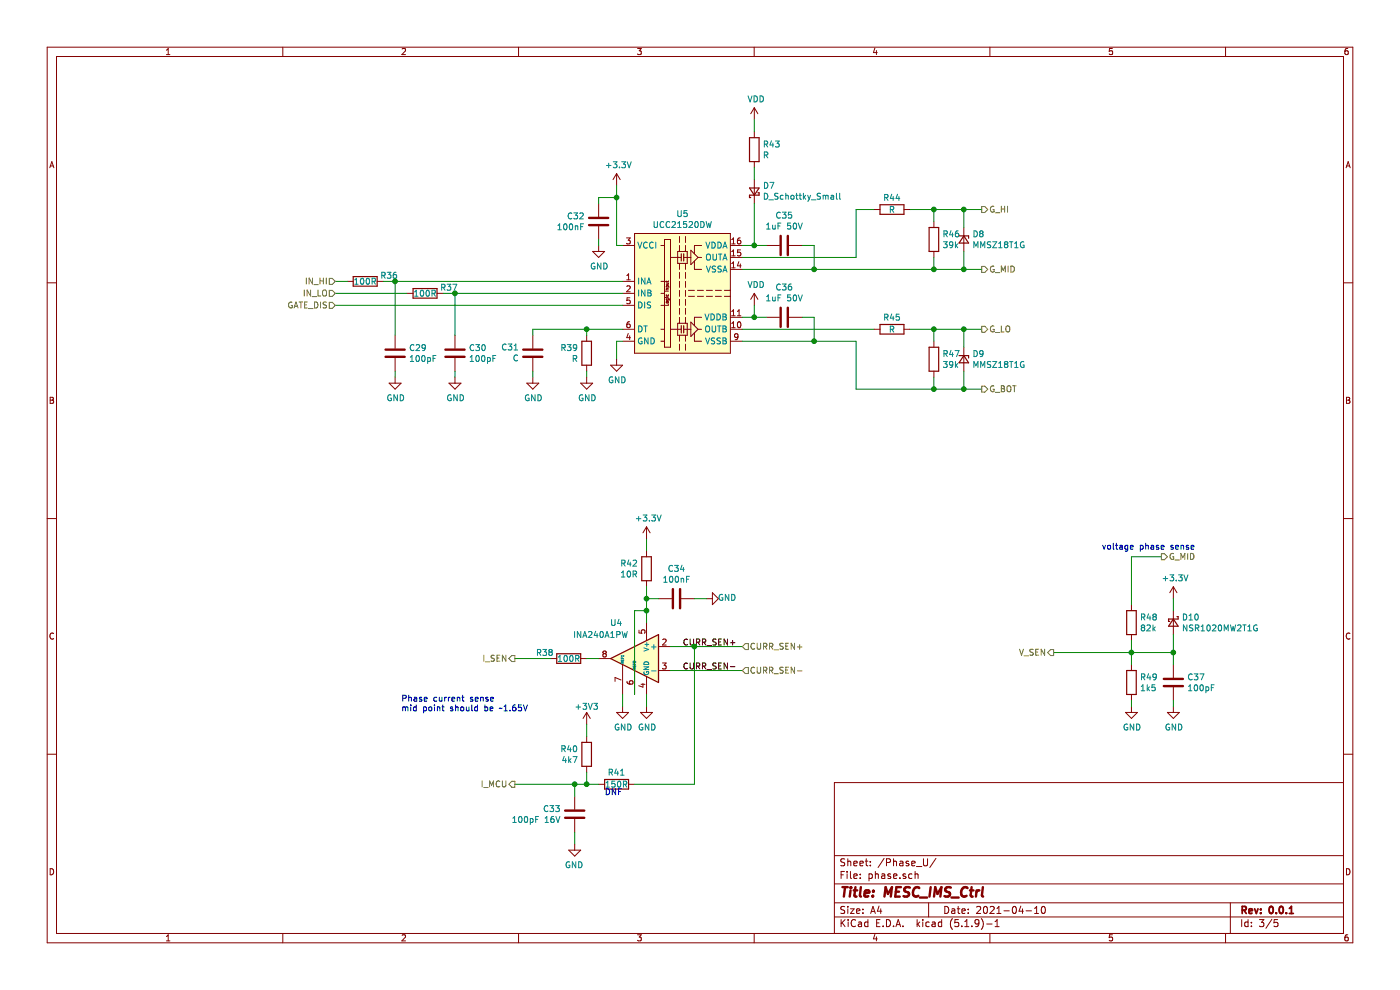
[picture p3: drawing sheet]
EESchema Schematic File Version 4
EELAYER 30 0
EELAYER END
$Descr A4 11693 8268
encoding utf-8
Sheet 4 5
Title "MESC_IMS_Ctrl"
Date "2021-04-10"
Rev "0.0.1"
Comp ""
Comment1 ""
Comment2 ""
Comment3 ""
Comment4 ""
$EndDescr
$Comp
L Driver_FET:UCC21520DW U5
U 1 1
P 5700 2450
AR Path="/6070CE7F/6070D5D5" Ref="U5"  Part="1" 
AR Path="/607144EA/6070D5D5" Ref="U?"  Part="1" 
AR Path="/607145EC/6070D5D5" Ref="U?"  Part="1" 
AR Path="/60714740/6070D5D5" Ref="U?"  Part="1" 
AR Path="/6074FE4E/6070D5D5" Ref="U7"  Part="1" 
AR Path="/6075047A/6070D5D5" Ref="U9"  Part="1" 
F 0 "U9" H 5700 3115 50  0000 C CNN
F 1 "UCC21520DW" H 5700 3024 50  0000 C CNN
F 2 "Package_SO:SOIC-16W_7.5x10.3mm_P1.27mm" H 5700 1900 50  0001 C CNN
F 3 "http://www.ti.com/lit/ds/symlink/ucc21520.pdf" H 5700 2400 50  0001 C CNN
F 4 "C601651" H 5700 2450 50  0001 C CNN "LCSC"
	1    5700 2450
	1    0    0    -1  
$EndComp
$Comp
L Amplifier_Current:INA240A1PW U4
U 1 1
P 5300 5500
AR Path="/6070CE7F/6071020A" Ref="U4"  Part="1" 
AR Path="/607144EA/6071020A" Ref="U?"  Part="1" 
AR Path="/607145EC/6071020A" Ref="U?"  Part="1" 
AR Path="/60714740/6071020A" Ref="U?"  Part="1" 
AR Path="/6074FE4E/6071020A" Ref="U6"  Part="1" 
AR Path="/6075047A/6071020A" Ref="U8"  Part="1" 
F 0 "U8" H 5400 5800 50  0000 L CNN
F 1 "INA240A1PW" H 5350 5700 50  0000 L CNN
F 2 "Package_SO:TSSOP-8_4.4x3mm_P0.65mm" H 5300 4850 50  0001 C CNN
F 3 "http://www.ti.com/lit/ds/symlink/ina240.pdf" H 5450 5650 50  0001 C CNN
F 4 "C129949" H 5300 5500 50  0001 C CNN "LCSC"
	1    5300 5500
	-1   0    0    -1  
$EndComp
$Comp
L power:+3.3V #PWR0131
U 1 1
P 5400 4500
AR Path="/6070CE7F/60714BBF" Ref="#PWR0131"  Part="1" 
AR Path="/607145EC/60714BBF" Ref="#PWR?"  Part="1" 
AR Path="/60714740/60714BBF" Ref="#PWR?"  Part="1" 
AR Path="/6074FE4E/60714BBF" Ref="#PWR0143"  Part="1" 
AR Path="/6075047A/60714BBF" Ref="#PWR0155"  Part="1" 
F 0 "#PWR0155" H 5400 4350 50  0001 C CNN
F 1 "+3.3V" H 5415 4673 50  0000 C CNN
F 2 "" H 5400 4500 50  0001 C CNN
F 3 "" H 5400 4500 50  0001 C CNN
	1    5400 4500
	1    0    0    -1  
$EndComp
$Comp
L power:+3.3V #PWR0132
U 1 1
P 5150 1550
AR Path="/6070CE7F/60715870" Ref="#PWR0132"  Part="1" 
AR Path="/607145EC/60715870" Ref="#PWR?"  Part="1" 
AR Path="/60714740/60715870" Ref="#PWR?"  Part="1" 
AR Path="/6074FE4E/60715870" Ref="#PWR0144"  Part="1" 
AR Path="/6075047A/60715870" Ref="#PWR0156"  Part="1" 
F 0 "#PWR0156" H 5150 1400 50  0001 C CNN
F 1 "+3.3V" H 5165 1723 50  0000 C CNN
F 2 "" H 5150 1550 50  0001 C CNN
F 3 "" H 5150 1550 50  0001 C CNN
	1    5150 1550
	1    0    0    -1  
$EndComp
Wire Wire Line
	5200 2050 5150 2050
Wire Wire Line
	5150 2050 5150 1650
$Comp
L Device:C C?
U 1 1
P 5000 1850
AR Path="/60714740/6071A2D5" Ref="C?"  Part="1" 
AR Path="/6070CE7F/6071A2D5" Ref="C32"  Part="1" 
AR Path="/6074FE4E/6071A2D5" Ref="C41"  Part="1" 
AR Path="/6075047A/6071A2D5" Ref="C50"  Part="1" 
F 0 "C50" H 4885 1896 50  0000 R CNN
F 1 "100nF" H 4885 1805 50  0000 R CNN
F 2 "Capacitor_SMD:C_0402_1005Metric" H 5038 1700 50  0001 C CNN
F 3 "~" H 5000 1850 50  0001 C CNN
F 4 "C1525" H 5000 1850 50  0001 C CNN "LCSC"
	1    5000 1850
	1    0    0    -1  
$EndComp
$Comp
L Device:R R?
U 1 1
P 5400 4750
AR Path="/60714740/6071B90A" Ref="R?"  Part="1" 
AR Path="/6070CE7F/6071B90A" Ref="R42"  Part="1" 
AR Path="/6074FE4E/6071B90A" Ref="R56"  Part="1" 
AR Path="/6075047A/6071B90A" Ref="R70"  Part="1" 
F 0 "R70" H 5470 4796 50  0000 L CNN
F 1 "10R" H 5470 4705 50  0000 L CNN
F 2 "Resistor_SMD:R_0402_1005Metric" V 5330 4750 50  0001 C CNN
F 3 "~" H 5400 4750 50  0001 C CNN
F 4 "C25077" H 5400 4750 50  0001 C CNN "LCSC"
	1    5400 4750
	-1   0    0    -1  
$EndComp
$Comp
L Device:R R?
U 1 1
P 4900 2950
AR Path="/60714740/6071C3EC" Ref="R?"  Part="1" 
AR Path="/6070CE7F/6071C3EC" Ref="R39"  Part="1" 
AR Path="/6074FE4E/6071C3EC" Ref="R53"  Part="1" 
AR Path="/6075047A/6071C3EC" Ref="R67"  Part="1" 
F 0 "R67" H 4970 2996 50  0000 L CNN
F 1 "R" H 4970 2905 50  0000 L CNN
F 2 "Resistor_SMD:R_0603_1608Metric" V 4830 2950 50  0001 C CNN
F 3 "~" H 4900 2950 50  0001 C CNN
	1    4900 2950
	-1   0    0    -1  
$EndComp
$Comp
L power:GND #PWR?
U 1 1
P 5150 3000
AR Path="/60714740/6071D18C" Ref="#PWR?"  Part="1" 
AR Path="/6070CE7F/6071D18C" Ref="#PWR0133"  Part="1" 
AR Path="/6074FE4E/6071D18C" Ref="#PWR0145"  Part="1" 
AR Path="/6075047A/6071D18C" Ref="#PWR0157"  Part="1" 
F 0 "#PWR0157" H 5150 2750 50  0001 C CNN
F 1 "GND" H 5155 2827 50  0000 C CNN
F 2 "" H 5150 3000 50  0001 C CNN
F 3 "" H 5150 3000 50  0001 C CNN
	1    5150 3000
	1    0    0    -1  
$EndComp
$Comp
L power:GND #PWR?
U 1 1
P 5400 5900
AR Path="/60714740/6071F159" Ref="#PWR?"  Part="1" 
AR Path="/6070CE7F/6071F159" Ref="#PWR0134"  Part="1" 
AR Path="/6074FE4E/6071F159" Ref="#PWR0146"  Part="1" 
AR Path="/6075047A/6071F159" Ref="#PWR0158"  Part="1" 
F 0 "#PWR0158" H 5400 5650 50  0001 C CNN
F 1 "GND" H 5405 5727 50  0000 C CNN
F 2 "" H 5400 5900 50  0001 C CNN
F 3 "" H 5400 5900 50  0001 C CNN
	1    5400 5900
	1    0    0    -1  
$EndComp
$Comp
L power:GND #PWR?
U 1 1
P 5900 5000
AR Path="/60714740/6071FCAF" Ref="#PWR?"  Part="1" 
AR Path="/6070CE7F/6071FCAF" Ref="#PWR0135"  Part="1" 
AR Path="/6074FE4E/6071FCAF" Ref="#PWR0147"  Part="1" 
AR Path="/6075047A/6071FCAF" Ref="#PWR0159"  Part="1" 
F 0 "#PWR0159" H 5900 4750 50  0001 C CNN
F 1 "GND" V 5905 4827 50  0000 C CNN
F 2 "" H 5900 5000 50  0001 C CNN
F 3 "" H 5900 5000 50  0001 C CNN
	1    5900 5000
	0    -1   -1   0   
$EndComp
$Comp
L power:GND #PWR?
U 1 1
P 5000 2050
AR Path="/60714740/60721035" Ref="#PWR?"  Part="1" 
AR Path="/6070CE7F/60721035" Ref="#PWR0136"  Part="1" 
AR Path="/6074FE4E/60721035" Ref="#PWR0148"  Part="1" 
AR Path="/6075047A/60721035" Ref="#PWR0160"  Part="1" 
F 0 "#PWR0160" H 5000 1800 50  0001 C CNN
F 1 "GND" H 5005 1877 50  0000 C CNN
F 2 "" H 5000 2050 50  0001 C CNN
F 3 "" H 5000 2050 50  0001 C CNN
	1    5000 2050
	1    0    0    -1  
$EndComp
Text HLabel 2800 2350 0    50   Input ~ 0
IN_HI
Text HLabel 2800 2450 0    50   Input ~ 0
IN_LO
Wire Wire Line
	5000 1700 5000 1650
Wire Wire Line
	5000 1650 5150 1650
Connection ~ 5150 1650
Wire Wire Line
	5150 1650 5150 1550
Wire Wire Line
	5000 2050 5000 2000
Wire Wire Line
	5400 5900 5400 5800
Wire Wire Line
	5400 5200 5400 5100
Wire Wire Line
	5150 3000 5150 2850
Wire Wire Line
	5150 2850 5200 2850
Wire Wire Line
	4900 3150 4900 3100
Wire Wire Line
	5200 2750 4900 2750
Wire Wire Line
	4900 2750 4900 2800
Wire Wire Line
	4900 2750 4450 2750
Wire Wire Line
	4450 2750 4450 2800
Connection ~ 4900 2750
Wire Wire Line
	5300 5800 5300 5100
Wire Wire Line
	5300 5100 5400 5100
Connection ~ 5400 5100
Wire Wire Line
	5200 5800 5200 5900
$Comp
L power:GND #PWR?
U 1 1
P 5200 5900
AR Path="/60714740/6073AB30" Ref="#PWR?"  Part="1" 
AR Path="/6070CE7F/6073AB30" Ref="#PWR0137"  Part="1" 
AR Path="/6074FE4E/6073AB30" Ref="#PWR0149"  Part="1" 
AR Path="/6075047A/6073AB30" Ref="#PWR0161"  Part="1" 
F 0 "#PWR0161" H 5200 5650 50  0001 C CNN
F 1 "GND" H 5205 5727 50  0000 C CNN
F 2 "" H 5200 5900 50  0001 C CNN
F 3 "" H 5200 5900 50  0001 C CNN
	1    5200 5900
	1    0    0    -1  
$EndComp
Wire Wire Line
	5000 5500 4900 5500
$Comp
L Device:R R?
U 1 1
P 4750 5500
AR Path="/60714740/6073CC35" Ref="R?"  Part="1" 
AR Path="/6070CE7F/6073CC35" Ref="R38"  Part="1" 
AR Path="/6074FE4E/6073CC35" Ref="R52"  Part="1" 
AR Path="/6075047A/6073CC35" Ref="R66"  Part="1" 
F 0 "R66" V 4700 5300 50  0000 C CNN
F 1 "100R" V 4750 5500 50  0000 C CNN
F 2 "Resistor_SMD:R_0402_1005Metric" V 4680 5500 50  0001 C CNN
F 3 "~" H 4750 5500 50  0001 C CNN
F 4 "C25076" H 4750 5500 50  0001 C CNN "LCSC"
	1    4750 5500
	0    1    1    0   
$EndComp
$Comp
L Device:C C?
U 1 1
P 4450 2950
AR Path="/60714740/6073DC29" Ref="C?"  Part="1" 
AR Path="/6070CE7F/6073DC29" Ref="C31"  Part="1" 
AR Path="/6074FE4E/6073DC29" Ref="C40"  Part="1" 
AR Path="/6075047A/6073DC29" Ref="C49"  Part="1" 
F 0 "C49" H 4336 2904 50  0000 R CNN
F 1 "C" H 4336 2995 50  0000 R CNN
F 2 "Capacitor_SMD:C_0603_1608Metric" H 4488 2800 50  0001 C CNN
F 3 "~" H 4450 2950 50  0001 C CNN
	1    4450 2950
	1    0    0    1   
$EndComp
$Comp
L power:GND #PWR?
U 1 1
P 4900 3150
AR Path="/60714740/60722F36" Ref="#PWR?"  Part="1" 
AR Path="/6070CE7F/60722F36" Ref="#PWR0138"  Part="1" 
AR Path="/6074FE4E/60722F36" Ref="#PWR0150"  Part="1" 
AR Path="/6075047A/60722F36" Ref="#PWR0162"  Part="1" 
F 0 "#PWR0162" H 4900 2900 50  0001 C CNN
F 1 "GND" H 4905 2977 50  0000 C CNN
F 2 "" H 4900 3150 50  0001 C CNN
F 3 "" H 4900 3150 50  0001 C CNN
	1    4900 3150
	1    0    0    -1  
$EndComp
$Comp
L power:GND #PWR?
U 1 1
P 4450 3150
AR Path="/60714740/6073E9A3" Ref="#PWR?"  Part="1" 
AR Path="/6070CE7F/6073E9A3" Ref="#PWR0139"  Part="1" 
AR Path="/6074FE4E/6073E9A3" Ref="#PWR0151"  Part="1" 
AR Path="/6075047A/6073E9A3" Ref="#PWR0163"  Part="1" 
F 0 "#PWR0163" H 4450 2900 50  0001 C CNN
F 1 "GND" H 4455 2977 50  0000 C CNN
F 2 "" H 4450 3150 50  0001 C CNN
F 3 "" H 4450 3150 50  0001 C CNN
	1    4450 3150
	1    0    0    -1  
$EndComp
Wire Wire Line
	4450 3100 4450 3150
Wire Wire Line
	4600 5500 4300 5500
Text HLabel 4300 5500 0    50   Output ~ 0
I_SEN
$Comp
L Device:R R48
U 1 1
P 9450 5200
AR Path="/6070CE7F/60741D48" Ref="R48"  Part="1" 
AR Path="/6074FE4E/60741D48" Ref="R62"  Part="1" 
AR Path="/6075047A/60741D48" Ref="R76"  Part="1" 
F 0 "R76" H 9520 5246 50  0000 L CNN
F 1 "82k" H 9520 5155 50  0000 L CNN
F 2 "Resistor_SMD:R_0402_1005Metric" V 9380 5200 50  0001 C CNN
F 3 "~" H 9450 5200 50  0001 C CNN
F 4 "C4142" H 9450 5200 50  0001 C CNN "LCSC"
	1    9450 5200
	1    0    0    -1  
$EndComp
$Comp
L Device:C C?
U 1 1
P 9800 5700
AR Path="/60714740/6074271B" Ref="C?"  Part="1" 
AR Path="/6070CE7F/6074271B" Ref="C37"  Part="1" 
AR Path="/6074FE4E/6074271B" Ref="C46"  Part="1" 
AR Path="/6075047A/6074271B" Ref="C55"  Part="1" 
F 0 "C55" H 9915 5746 50  0000 L CNN
F 1 "100pF" H 9915 5655 50  0000 L CNN
F 2 "Capacitor_SMD:C_0402_1005Metric" H 9838 5550 50  0001 C CNN
F 3 "~" H 9800 5700 50  0001 C CNN
F 4 "C1546" H 9800 5700 50  0001 C CNN "LCSC"
	1    9800 5700
	1    0    0    -1  
$EndComp
$Comp
L power:GND #PWR?
U 1 1
P 9450 5900
AR Path="/60714740/60742E37" Ref="#PWR?"  Part="1" 
AR Path="/6070CE7F/60742E37" Ref="#PWR0140"  Part="1" 
AR Path="/6074FE4E/60742E37" Ref="#PWR0152"  Part="1" 
AR Path="/6075047A/60742E37" Ref="#PWR0164"  Part="1" 
F 0 "#PWR0164" H 9450 5650 50  0001 C CNN
F 1 "GND" H 9455 5727 50  0000 C CNN
F 2 "" H 9450 5900 50  0001 C CNN
F 3 "" H 9450 5900 50  0001 C CNN
	1    9450 5900
	1    0    0    -1  
$EndComp
$Comp
L power:GND #PWR?
U 1 1
P 9800 5900
AR Path="/60714740/607435C3" Ref="#PWR?"  Part="1" 
AR Path="/6070CE7F/607435C3" Ref="#PWR0141"  Part="1" 
AR Path="/6074FE4E/607435C3" Ref="#PWR0153"  Part="1" 
AR Path="/6075047A/607435C3" Ref="#PWR0165"  Part="1" 
F 0 "#PWR0165" H 9800 5650 50  0001 C CNN
F 1 "GND" H 9805 5727 50  0000 C CNN
F 2 "" H 9800 5900 50  0001 C CNN
F 3 "" H 9800 5900 50  0001 C CNN
	1    9800 5900
	1    0    0    -1  
$EndComp
Wire Wire Line
	9450 5850 9450 5900
Wire Wire Line
	9800 5850 9800 5900
Wire Wire Line
	9800 5550 9800 5450
Wire Wire Line
	9800 5450 9450 5450
Wire Wire Line
	9450 5350 9450 5450
Connection ~ 9450 5450
Wire Wire Line
	9450 5450 9450 5550
$Comp
L Device:D_Schottky_Small D10
U 1 1
P 9800 5200
AR Path="/6070CE7F/607498EF" Ref="D10"  Part="1" 
AR Path="/6074FE4E/607498EF" Ref="D14"  Part="1" 
AR Path="/6075047A/607498EF" Ref="D18"  Part="1" 
F 0 "D18" V 9754 5270 50  0000 L CNN
F 1 "NSR1020MW2T1G" V 9845 5270 50  0000 L CNN
F 2 "Diode_SMD:D_SOD-323" V 9800 5200 50  0001 C CNN
F 3 "~" V 9800 5200 50  0001 C CNN
	1    9800 5200
	0    1    1    0   
$EndComp
Wire Wire Line
	9800 5300 9800 5450
Connection ~ 9800 5450
$Comp
L power:+3.3V #PWR0142
U 1 1
P 9800 5000
AR Path="/6070CE7F/6074C0EE" Ref="#PWR0142"  Part="1" 
AR Path="/607145EC/6074C0EE" Ref="#PWR?"  Part="1" 
AR Path="/60714740/6074C0EE" Ref="#PWR?"  Part="1" 
AR Path="/6074FE4E/6074C0EE" Ref="#PWR0154"  Part="1" 
AR Path="/6075047A/6074C0EE" Ref="#PWR0166"  Part="1" 
F 0 "#PWR0166" H 9800 4850 50  0001 C CNN
F 1 "+3.3V" H 9815 5173 50  0000 C CNN
F 2 "" H 9800 5000 50  0001 C CNN
F 3 "" H 9800 5000 50  0001 C CNN
	1    9800 5000
	1    0    0    -1  
$EndComp
Wire Wire Line
	9800 5000 9800 5100
Wire Wire Line
	9450 5450 8800 5450
Text HLabel 8800 5450 0    50   Output ~ 0
V_SEN
$Comp
L Device:R R49
U 1 1
P 9450 5700
AR Path="/6070CE7F/60742356" Ref="R49"  Part="1" 
AR Path="/6074FE4E/60742356" Ref="R63"  Part="1" 
AR Path="/6075047A/60742356" Ref="R77"  Part="1" 
F 0 "R77" H 9520 5746 50  0000 L CNN
F 1 "1k5" H 9520 5655 50  0000 L CNN
F 2 "Resistor_SMD:R_0402_1005Metric" V 9380 5700 50  0001 C CNN
F 3 "~" H 9450 5700 50  0001 C CNN
F 4 "C25867" H 9450 5700 50  0001 C CNN "LCSC"
	1    9450 5700
	1    0    0    -1  
$EndComp
Text Notes 3350 5950 0    50   ~ 0
Phase current sense\nmid point should be ~~1.65V
Text Notes 9200 4600 0    50   ~ 0
voltage phase sense
Text HLabel 8200 2250 2    50   Output ~ 0
G_MID
Text HLabel 8200 2750 2    50   Output ~ 0
G_LO
Text HLabel 6200 5400 2    50   Input ~ 0
CURR_SEN+
Text HLabel 6200 5600 2    50   Input ~ 0
CURR_SEN-
Text HLabel 8200 1750 2    50   Output ~ 0
G_HI
$Comp
L power:VDD #PWR?
U 1 1
P 6300 1000
AR Path="/6071142D/60815C4C" Ref="#PWR?"  Part="1" 
AR Path="/6070CE7F/60815C4C" Ref="#PWR044"  Part="1" 
AR Path="/6074FE4E/60815C4C" Ref="#PWR050"  Part="1" 
AR Path="/6075047A/60815C4C" Ref="#PWR056"  Part="1" 
F 0 "#PWR056" H 6300 850 50  0001 C CNN
F 1 "VDD" H 6315 1173 50  0000 C CNN
F 2 "" H 6300 1000 50  0001 C CNN
F 3 "" H 6300 1000 50  0001 C CNN
	1    6300 1000
	1    0    0    -1  
$EndComp
$Comp
L Device:D_Zener_Small D8
U 1 1
P 8050 2000
AR Path="/6070CE7F/60817438" Ref="D8"  Part="1" 
AR Path="/6074FE4E/60817438" Ref="D12"  Part="1" 
AR Path="/6075047A/60817438" Ref="D16"  Part="1" 
F 0 "D16" V 8004 2070 50  0000 L CNN
F 1 "MMSZ18T1G" V 8095 2070 50  0000 L CNN
F 2 "Diode_SMD:D_SOD-123" V 8050 2000 50  0001 C CNN
F 3 "~" V 8050 2000 50  0001 C CNN
F 4 "C382948" H 8050 2000 50  0001 C CNN "LCSC"
	1    8050 2000
	0    1    1    0   
$EndComp
$Comp
L Device:D_Zener_Small D9
U 1 1
P 8050 3000
AR Path="/6070CE7F/60818839" Ref="D9"  Part="1" 
AR Path="/6074FE4E/60818839" Ref="D13"  Part="1" 
AR Path="/6075047A/60818839" Ref="D17"  Part="1" 
F 0 "D17" V 8004 3070 50  0000 L CNN
F 1 "MMSZ18T1G" V 8095 3070 50  0000 L CNN
F 2 "Diode_SMD:D_SOD-123" V 8050 3000 50  0001 C CNN
F 3 "~" V 8050 3000 50  0001 C CNN
F 4 "C382948" H 8050 3000 50  0001 C CNN "LCSC"
	1    8050 3000
	0    1    1    0   
$EndComp
$Comp
L Device:R R?
U 1 1
P 7800 3000
AR Path="/60714740/60818EA3" Ref="R?"  Part="1" 
AR Path="/6070CE7F/60818EA3" Ref="R47"  Part="1" 
AR Path="/6074FE4E/60818EA3" Ref="R61"  Part="1" 
AR Path="/6075047A/60818EA3" Ref="R75"  Part="1" 
F 0 "R75" H 7870 3046 50  0000 L CNN
F 1 "39k" H 7870 2955 50  0000 L CNN
F 2 "Resistor_SMD:R_0402_1005Metric" V 7730 3000 50  0001 C CNN
F 3 "~" H 7800 3000 50  0001 C CNN
F 4 "C25783" H 7800 3000 50  0001 C CNN "LCSC"
	1    7800 3000
	1    0    0    -1  
$EndComp
$Comp
L Device:R R?
U 1 1
P 7800 2000
AR Path="/60714740/608196FD" Ref="R?"  Part="1" 
AR Path="/6070CE7F/608196FD" Ref="R46"  Part="1" 
AR Path="/6074FE4E/608196FD" Ref="R60"  Part="1" 
AR Path="/6075047A/608196FD" Ref="R74"  Part="1" 
F 0 "R74" H 7870 2046 50  0000 L CNN
F 1 "39k" H 7870 1955 50  0000 L CNN
F 2 "Resistor_SMD:R_0402_1005Metric" V 7730 2000 50  0001 C CNN
F 3 "~" H 7800 2000 50  0001 C CNN
F 4 "C25783" H 7800 2000 50  0001 C CNN "LCSC"
	1    7800 2000
	1    0    0    -1  
$EndComp
Wire Wire Line
	8050 2100 8050 2250
Wire Wire Line
	7800 2850 7800 2750
Wire Wire Line
	8050 2750 8050 2900
Wire Wire Line
	7800 1850 7800 1750
Wire Wire Line
	8050 1750 8050 1900
Wire Wire Line
	7800 2150 7800 2250
Wire Wire Line
	8200 2250 8050 2250
Wire Wire Line
	7800 3150 7800 3250
Wire Wire Line
	8050 3100 8050 3250
$Comp
L Device:C C35
U 1 1
P 6550 2050
AR Path="/6070CE7F/6142D824" Ref="C35"  Part="1" 
AR Path="/6074FE4E/6142D824" Ref="C44"  Part="1" 
AR Path="/6075047A/6142D824" Ref="C53"  Part="1" 
F 0 "C53" V 6298 2050 50  0000 C CNN
F 1 "1uF 50V" V 6389 2050 50  0000 C CNN
F 2 "Capacitor_SMD:C_0603_1608Metric" H 6588 1900 50  0001 C CNN
F 3 "~" H 6550 2050 50  0001 C CNN
F 4 "C15849" H 6550 2050 50  0001 C CNN "LCSC"
	1    6550 2050
	0    1    1    0   
$EndComp
Text HLabel 9700 4650 2    50   Output ~ 0
G_MID
Wire Wire Line
	9700 4650 9450 4650
Wire Wire Line
	9450 4650 9450 5050
Wire Wire Line
	6200 5600 5600 5600
Text HLabel 8200 3250 2    50   Output ~ 0
G_BOT
Wire Wire Line
	8200 3250 8050 3250
$Comp
L Device:C C36
U 1 1
P 6550 2650
AR Path="/6070CE7F/61533BA1" Ref="C36"  Part="1" 
AR Path="/6074FE4E/61533BA1" Ref="C45"  Part="1" 
AR Path="/6075047A/61533BA1" Ref="C54"  Part="1" 
F 0 "C54" V 6298 2650 50  0000 C CNN
F 1 "1uF 50V" V 6389 2650 50  0000 C CNN
F 2 "Capacitor_SMD:C_0603_1608Metric" H 6588 2500 50  0001 C CNN
F 3 "~" H 6550 2650 50  0001 C CNN
F 4 "C15849" H 6550 2650 50  0001 C CNN "LCSC"
	1    6550 2650
	0    1    1    0   
$EndComp
Wire Wire Line
	6300 2650 6400 2650
Wire Wire Line
	6300 2050 6400 2050
Wire Wire Line
	6800 2250 6800 2050
Wire Wire Line
	6800 2050 6700 2050
Wire Wire Line
	6800 2850 6800 2650
Wire Wire Line
	6800 2650 6700 2650
Wire Wire Line
	6200 2150 7150 2150
Wire Wire Line
	7150 2150 7150 1750
Wire Wire Line
	7150 2850 7150 3250
Connection ~ 6800 2250
Wire Wire Line
	6200 2250 6800 2250
Connection ~ 6800 2850
Wire Wire Line
	6800 2850 7150 2850
Wire Wire Line
	6200 2850 6800 2850
Wire Wire Line
	6200 2650 6300 2650
Wire Wire Line
	6300 2650 6300 2550
Connection ~ 6300 2650
Wire Wire Line
	6200 2050 6300 2050
Connection ~ 6300 2050
$Comp
L power:VDD #PWR?
U 1 1
P 6300 2550
AR Path="/6071142D/61558FF9" Ref="#PWR?"  Part="1" 
AR Path="/6070CE7F/61558FF9" Ref="#PWR045"  Part="1" 
AR Path="/6074FE4E/61558FF9" Ref="#PWR051"  Part="1" 
AR Path="/6075047A/61558FF9" Ref="#PWR057"  Part="1" 
F 0 "#PWR057" H 6300 2400 50  0001 C CNN
F 1 "VDD" H 6315 2723 50  0000 C CNN
F 2 "" H 6300 2550 50  0001 C CNN
F 3 "" H 6300 2550 50  0001 C CNN
	1    6300 2550
	1    0    0    -1  
$EndComp
$Comp
L Device:D_Schottky_Small D7
U 1 1
P 6300 1600
AR Path="/6070CE7F/61559AE4" Ref="D7"  Part="1" 
AR Path="/6074FE4E/61559AE4" Ref="D11"  Part="1" 
AR Path="/6075047A/61559AE4" Ref="D15"  Part="1" 
F 0 "D15" V 6346 1530 50  0000 R CNN
F 1 "D_Schottky_Small" V 6255 1530 50  0000 R CNN
F 2 "Diode_SMD:D_SOD-128" V 6300 1600 50  0001 C CNN
F 3 "~" V 6300 1600 50  0001 C CNN
	1    6300 1600
	0    -1   -1   0   
$EndComp
$Comp
L Device:R R?
U 1 1
P 6300 1250
AR Path="/60714740/6155C6AD" Ref="R?"  Part="1" 
AR Path="/6070CE7F/6155C6AD" Ref="R43"  Part="1" 
AR Path="/6074FE4E/6155C6AD" Ref="R57"  Part="1" 
AR Path="/6075047A/6155C6AD" Ref="R71"  Part="1" 
F 0 "R71" H 6370 1296 50  0000 L CNN
F 1 "R" H 6370 1205 50  0000 L CNN
F 2 "Resistor_SMD:R_0805_2012Metric" V 6230 1250 50  0001 C CNN
F 3 "~" H 6300 1250 50  0001 C CNN
	1    6300 1250
	1    0    0    -1  
$EndComp
Wire Wire Line
	6300 1400 6300 1500
Wire Wire Line
	6300 1100 6300 1000
Connection ~ 7800 1750
Wire Wire Line
	7800 1750 8050 1750
Connection ~ 7800 2250
Connection ~ 8050 1750
Wire Wire Line
	8050 1750 8200 1750
Connection ~ 8050 2250
Wire Wire Line
	8050 2250 7800 2250
Wire Wire Line
	7150 1750 7300 1750
Wire Wire Line
	6800 2250 7800 2250
Connection ~ 7800 2750
Wire Wire Line
	7800 2750 8050 2750
Connection ~ 7800 3250
Connection ~ 8050 2750
Wire Wire Line
	8050 2750 8200 2750
Connection ~ 8050 3250
Wire Wire Line
	8050 3250 7800 3250
Wire Wire Line
	6200 2750 7300 2750
Wire Wire Line
	7150 3250 7800 3250
$Comp
L Device:R R?
U 1 1
P 7450 2750
AR Path="/60714740/6157E0B0" Ref="R?"  Part="1" 
AR Path="/6070CE7F/6157E0B0" Ref="R45"  Part="1" 
AR Path="/6074FE4E/6157E0B0" Ref="R59"  Part="1" 
AR Path="/6075047A/6157E0B0" Ref="R73"  Part="1" 
F 0 "R73" V 7350 2750 50  0000 C CNN
F 1 "R" V 7450 2750 50  0000 C CNN
F 2 "Resistor_SMD:R_0805_2012Metric" V 7380 2750 50  0001 C CNN
F 3 "~" H 7450 2750 50  0001 C CNN
	1    7450 2750
	0    1    1    0   
$EndComp
Wire Wire Line
	7600 2750 7800 2750
$Comp
L Device:R R?
U 1 1
P 7450 1750
AR Path="/60714740/6157E522" Ref="R?"  Part="1" 
AR Path="/6070CE7F/6157E522" Ref="R44"  Part="1" 
AR Path="/6074FE4E/6157E522" Ref="R58"  Part="1" 
AR Path="/6075047A/6157E522" Ref="R72"  Part="1" 
F 0 "R72" V 7350 1750 50  0000 C CNN
F 1 "R" V 7450 1750 50  0000 C CNN
F 2 "Resistor_SMD:R_0805_2012Metric" V 7380 1750 50  0001 C CNN
F 3 "~" H 7450 1750 50  0001 C CNN
	1    7450 1750
	0    1    1    0   
$EndComp
Wire Wire Line
	7600 1750 7800 1750
Wire Wire Line
	5200 2550 2800 2550
Text HLabel 2800 2550 0    50   Input ~ 0
GATE_DIS
Wire Wire Line
	6300 1700 6300 2050
$Comp
L Device:C C?
U 1 1
P 3300 2950
AR Path="/60714740/61584985" Ref="C?"  Part="1" 
AR Path="/6070CE7F/61584985" Ref="C29"  Part="1" 
AR Path="/6074FE4E/61584985" Ref="C38"  Part="1" 
AR Path="/6075047A/61584985" Ref="C47"  Part="1" 
F 0 "C47" H 3415 2996 50  0000 L CNN
F 1 "100pF" H 3415 2905 50  0000 L CNN
F 2 "Capacitor_SMD:C_0402_1005Metric" H 3338 2800 50  0001 C CNN
F 3 "~" H 3300 2950 50  0001 C CNN
F 4 "C1546" H 3300 2950 50  0001 C CNN "LCSC"
	1    3300 2950
	1    0    0    -1  
$EndComp
$Comp
L power:GND #PWR?
U 1 1
P 3300 3150
AR Path="/60714740/6158498B" Ref="#PWR?"  Part="1" 
AR Path="/6070CE7F/6158498B" Ref="#PWR040"  Part="1" 
AR Path="/6074FE4E/6158498B" Ref="#PWR046"  Part="1" 
AR Path="/6075047A/6158498B" Ref="#PWR052"  Part="1" 
F 0 "#PWR052" H 3300 2900 50  0001 C CNN
F 1 "GND" H 3305 2977 50  0000 C CNN
F 2 "" H 3300 3150 50  0001 C CNN
F 3 "" H 3300 3150 50  0001 C CNN
	1    3300 3150
	1    0    0    -1  
$EndComp
Wire Wire Line
	3300 3100 3300 3150
$Comp
L Device:C C?
U 1 1
P 3800 2950
AR Path="/60714740/61587154" Ref="C?"  Part="1" 
AR Path="/6070CE7F/61587154" Ref="C30"  Part="1" 
AR Path="/6074FE4E/61587154" Ref="C39"  Part="1" 
AR Path="/6075047A/61587154" Ref="C48"  Part="1" 
F 0 "C48" H 3915 2996 50  0000 L CNN
F 1 "100pF" H 3915 2905 50  0000 L CNN
F 2 "Capacitor_SMD:C_0402_1005Metric" H 3838 2800 50  0001 C CNN
F 3 "~" H 3800 2950 50  0001 C CNN
F 4 "C1546" H 3800 2950 50  0001 C CNN "LCSC"
	1    3800 2950
	1    0    0    -1  
$EndComp
$Comp
L power:GND #PWR?
U 1 1
P 3800 3150
AR Path="/60714740/6158715A" Ref="#PWR?"  Part="1" 
AR Path="/6070CE7F/6158715A" Ref="#PWR041"  Part="1" 
AR Path="/6074FE4E/6158715A" Ref="#PWR047"  Part="1" 
AR Path="/6075047A/6158715A" Ref="#PWR053"  Part="1" 
F 0 "#PWR053" H 3800 2900 50  0001 C CNN
F 1 "GND" H 3805 2977 50  0000 C CNN
F 2 "" H 3800 3150 50  0001 C CNN
F 3 "" H 3800 3150 50  0001 C CNN
	1    3800 3150
	1    0    0    -1  
$EndComp
Wire Wire Line
	3800 3100 3800 3150
$Comp
L Device:R R?
U 1 1
P 3050 2350
AR Path="/60714740/6158B03C" Ref="R?"  Part="1" 
AR Path="/6070CE7F/6158B03C" Ref="R36"  Part="1" 
AR Path="/6074FE4E/6158B03C" Ref="R50"  Part="1" 
AR Path="/6075047A/6158B03C" Ref="R64"  Part="1" 
F 0 "R64" V 3000 2550 50  0000 C CNN
F 1 "100R" V 3050 2350 50  0000 C CNN
F 2 "Resistor_SMD:R_0402_1005Metric" V 2980 2350 50  0001 C CNN
F 3 "~" H 3050 2350 50  0001 C CNN
F 4 "C25076" H 3050 2350 50  0001 C CNN "LCSC"
	1    3050 2350
	0    1    1    0   
$EndComp
$Comp
L Device:R R?
U 1 1
P 3550 2450
AR Path="/60714740/6158BFEB" Ref="R?"  Part="1" 
AR Path="/6070CE7F/6158BFEB" Ref="R37"  Part="1" 
AR Path="/6074FE4E/6158BFEB" Ref="R51"  Part="1" 
AR Path="/6075047A/6158BFEB" Ref="R65"  Part="1" 
F 0 "R65" V 3500 2650 50  0000 C CNN
F 1 "100R" V 3550 2450 50  0000 C CNN
F 2 "Resistor_SMD:R_0402_1005Metric" V 3480 2450 50  0001 C CNN
F 3 "~" H 3550 2450 50  0001 C CNN
F 4 "C25076" H 3550 2450 50  0001 C CNN "LCSC"
	1    3550 2450
	0    1    1    0   
$EndComp
Wire Wire Line
	3800 2450 3800 2800
Wire Wire Line
	3200 2350 3300 2350
Wire Wire Line
	3300 2350 3300 2800
Wire Wire Line
	3400 2450 2800 2450
Wire Wire Line
	2800 2350 2900 2350
Wire Wire Line
	3300 2350 5200 2350
Connection ~ 3300 2350
Connection ~ 3800 2450
Wire Wire Line
	3800 2450 5200 2450
Wire Wire Line
	3700 2450 3800 2450
$Comp
L Device:C C34
U 1 1
P 5650 5000
AR Path="/6070CE7F/61DEE963" Ref="C34"  Part="1" 
AR Path="/6074FE4E/61DEE963" Ref="C43"  Part="1" 
AR Path="/6075047A/61DEE963" Ref="C52"  Part="1" 
F 0 "C52" V 5398 5000 50  0000 C CNN
F 1 "100nF" V 5489 5000 50  0000 C CNN
F 2 "Capacitor_SMD:C_0402_1005Metric" H 5688 4850 50  0001 C CNN
F 3 "~" H 5650 5000 50  0001 C CNN
F 4 "C1525" H 5650 5000 50  0001 C CNN "LCSC"
	1    5650 5000
	0    1    1    0   
$EndComp
Wire Wire Line
	5500 5000 5400 5000
Connection ~ 5400 5000
Wire Wire Line
	5400 5000 5400 5100
Wire Wire Line
	5800 5000 5900 5000
Wire Wire Line
	5400 4900 5400 5000
Wire Wire Line
	5400 4500 5400 4600
Wire Wire Line
	5600 5400 5800 5400
$Comp
L Device:C C?
U 1 1
P 4800 6800
AR Path="/6091D253" Ref="C?"  Part="1" 
AR Path="/6070CE7F/6091D253" Ref="C33"  Part="1" 
AR Path="/6074FE4E/6091D253" Ref="C42"  Part="1" 
AR Path="/6075047A/6091D253" Ref="C51"  Part="1" 
F 0 "C51" H 4915 6846 50  0000 L CNN
F 1 "100pF 16V" H 4915 6755 50  0000 L CNN
F 2 "Capacitor_SMD:C_0402_1005Metric" H 4838 6650 50  0001 C CNN
F 3 "~" H 4800 6800 50  0001 C CNN
F 4 "C1546" H 4800 6800 50  0001 C CNN "LCSC"
	1    4800 6800
	-1   0    0    -1  
$EndComp
$Comp
L Device:R R?
U 1 1
P 5150 6550
AR Path="/6091D25A" Ref="R?"  Part="1" 
AR Path="/6070CE7F/6091D25A" Ref="R41"  Part="1" 
AR Path="/6074FE4E/6091D25A" Ref="R55"  Part="1" 
AR Path="/6075047A/6091D25A" Ref="R69"  Part="1" 
F 0 "R69" V 5050 6550 50  0000 C CNN
F 1 "150R" V 5150 6550 50  0000 C CNN
F 2 "Resistor_SMD:R_0402_1005Metric" V 5080 6550 50  0001 C CNN
F 3 "~" H 5150 6550 50  0001 C CNN
F 4 "C25082" H 5150 6550 50  0001 C CNN "LCSC"
	1    5150 6550
	0    -1   1    0   
$EndComp
$Comp
L Device:R R?
U 1 1
P 4900 6300
AR Path="/6091D261" Ref="R?"  Part="1" 
AR Path="/6070CE7F/6091D261" Ref="R40"  Part="1" 
AR Path="/6074FE4E/6091D261" Ref="R54"  Part="1" 
AR Path="/6075047A/6091D261" Ref="R68"  Part="1" 
F 0 "R68" H 4970 6346 50  0000 L CNN
F 1 "4k7" H 4970 6255 50  0000 L CNN
F 2 "Resistor_SMD:R_0402_1005Metric" V 4830 6300 50  0001 C CNN
F 3 "~" H 4900 6300 50  0001 C CNN
F 4 "C25900" H 4900 6300 50  0001 C CNN "LCSC"
	1    4900 6300
	-1   0    0    -1  
$EndComp
$Comp
L power:GND #PWR?
U 1 1
P 4800 7050
AR Path="/6091D267" Ref="#PWR?"  Part="1" 
AR Path="/6070CE7F/6091D267" Ref="#PWR042"  Part="1" 
AR Path="/6074FE4E/6091D267" Ref="#PWR048"  Part="1" 
AR Path="/6075047A/6091D267" Ref="#PWR054"  Part="1" 
F 0 "#PWR054" H 4800 6800 50  0001 C CNN
F 1 "GND" H 4805 6877 50  0000 C CNN
F 2 "" H 4800 7050 50  0001 C CNN
F 3 "" H 4800 7050 50  0001 C CNN
	1    4800 7050
	-1   0    0    -1  
$EndComp
$Comp
L power:+3V3 #PWR?
U 1 1
P 4900 6050
AR Path="/6091D26D" Ref="#PWR?"  Part="1" 
AR Path="/6070CE7F/6091D26D" Ref="#PWR043"  Part="1" 
AR Path="/6074FE4E/6091D26D" Ref="#PWR049"  Part="1" 
AR Path="/6075047A/6091D26D" Ref="#PWR055"  Part="1" 
F 0 "#PWR055" H 4900 5900 50  0001 C CNN
F 1 "+3V3" H 4900 6200 50  0000 C CNN
F 2 "" H 4900 6050 50  0001 C CNN
F 3 "" H 4900 6050 50  0001 C CNN
	1    4900 6050
	-1   0    0    -1  
$EndComp
Wire Wire Line
	4900 6450 4900 6550
Wire Wire Line
	5000 6550 4900 6550
Connection ~ 4900 6550
Wire Wire Line
	4900 6550 4800 6550
Wire Wire Line
	4800 6650 4800 6550
Connection ~ 4800 6550
Wire Wire Line
	4800 6550 4300 6550
Wire Wire Line
	4900 6050 4900 6150
Wire Wire Line
	4800 7050 4800 6950
Text Notes 5200 6650 2    50   ~ 0
DNF
Wire Wire Line
	5800 6550 5800 5400
Wire Wire Line
	5300 6550 5800 6550
Connection ~ 5800 5400
Wire Wire Line
	5800 5400 6200 5400
Text HLabel 4300 6550 0    50   Output ~ 0
I_MCU
Text Label 5700 5400 0    50   ~ 0
CURR_SEN+
Text Label 5700 5600 0    50   ~ 0
CURR_SEN-
$EndSCHEMATC
